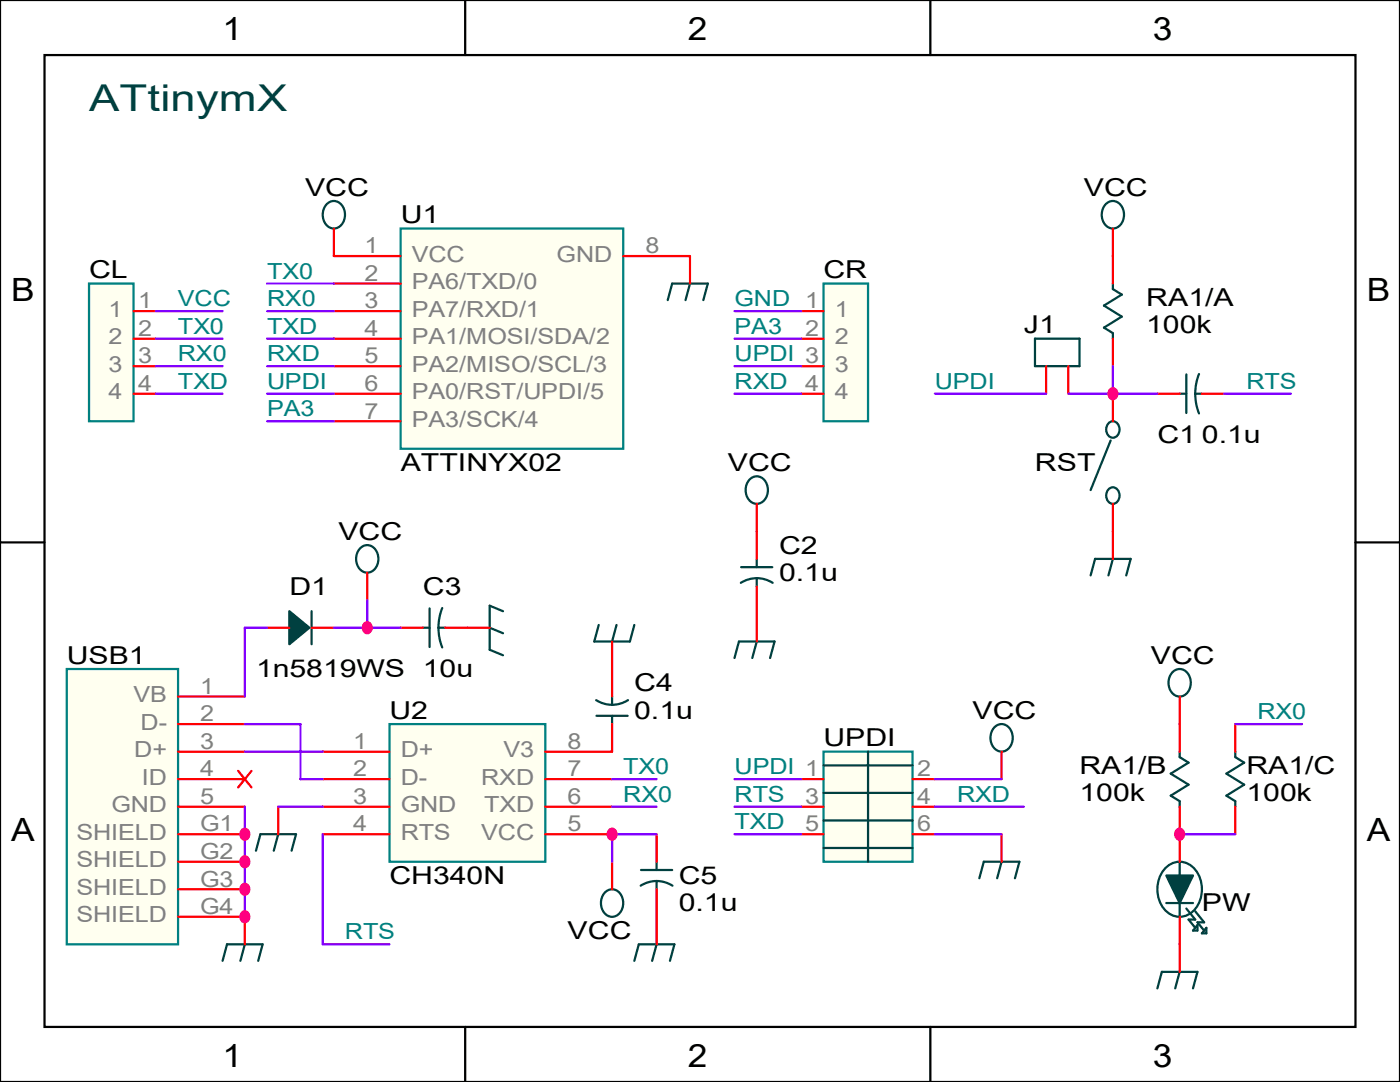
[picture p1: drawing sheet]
<svg xmlns="http://www.w3.org/2000/svg" width="279mm" height="216mm" viewBox="0 0 279 216" stroke-linecap="round" stroke-linejoin="round" font-family="sans-serif">
<path d="M0 0h279.4v215.9h-279.4zM8.9 11h261.6v193.9h-261.6zM92.8 0v11M185.7 0v11M0 108.2h8.9M270.5 108.2h8.9M92.8 204.9v11M185.7 204.9v11" fill="none" stroke="#000" stroke-width=".44"/>
<path d="M84.4 125.3h1.3M85.7 121.4v7.7M87.5 125.3h1.3M88.3 121.3a10.6 10.6 0 0 0 0 7.9M97.7 125.3l2.7 1.1M100.4 122l-2.7-1.1v8.8l2.7 1" fill="none" stroke="#004040" stroke-width=".44"/>
<path d="M80 125.3h4.4M88.8 125.3h8.9" fill="none" stroke="#f00" stroke-width=".44"/>
<path d="M13.3 133.5h22.2v54.9h-22.2z" fill-rule="evenodd" fill="#fffff0" stroke="#008080" stroke-width=".44"/>
<g fill="none" stroke="#f00" stroke-width=".44">
<path d="M73.3 114.3v5.5M151 100.5v11M151 117v11M35.5 139h13.4M53.3 125.3h4.4M62.2 125.3h4.4M35.5 144.5h13.4M35.5 150h13.4M35.5 155.5h13.4M47.5 153.8l2.7 3.3M50.2 153.8l-2.7 3.3M35.5 161h13.4"/>
<path d="M35.5 166.5h13.4M35.5 172h13.4M35.5 177.4h13.4M122.2 172v5.4M35.5 182.9h13.4v5.5"/>
</g>
<path d="M57.7 122l4 3.3-4 3.3z" fill-rule="evenodd" fill="#004040" stroke="#004040" stroke-width=".44"/>
<g fill="none" stroke="#004040" stroke-width=".44">
<path d="M149.6 95.6a2.02 2.02 0 0 1 3.4 1 2.8 2.8 0 0 1-2 3.9 2.84 2.84 0 0 1-1.7-4.4zM71.9 109.4a2.02 2.02 0 0 1 3.4 .9 2.8 2.8 0 0 1-2 4 2.84 2.84 0 0 1-1.7-4.5zM147.9 113.2h6.2M151 115.4l1.7 .2 1.5 .7M151 115.4l-1.6 .2-1.6 .7M151 111.5v1.7M151 115.4v1.6M62.2 122v6.6M146.6 131.3l.9-3.3h7.1l-.9 3.3M151 128l-.9 3.3M120.8 178a2.02 2.02 0 0 1 3.3 1 2.8 2.8 0 0 1-1.9 3.9 2.84 2.84 0 0 1-1.8-4.4zM44.4 191.7l.9-3.3h7.1l-.9 3.3"/>
<path d="M48.9 188.4l-.9 3.3"/>
</g>
<path d="M77.7 144.5h31.1v27.5h-31.1z" fill-rule="evenodd" fill="#fffff0" stroke="#008080" stroke-width=".44"/>
<g fill="none" stroke="#f00" stroke-width=".44">
<path d="M122.2 128v11M64.4 150h13.3M64.4 155.5h13.3M108.8 155.5h13.4M122.2 144.5v5.5h-13.4M199.9 150v5.5M55.5 161v5.5M64.4 161h13.3M64.4 166.5h13.3M108.8 161h13.4M108.8 166.5h13.4M131 166.5v5.5"/>
<path d="M131 177.4v11M199.9 166.5v5.5"/>
</g>
<g fill="none" stroke="#004040" stroke-width=".44">
<path d="M119 139.7l1.5 .7 1.7 .2M119.5 124.7l-.9 3.3h7.1l.9-3.3M122.2 139v1.6M123 124.7l-.8 3.3M125.3 139.7l-1.5 .7-1.6 .2M119 142.8h6.3M122.2 142.8v1.7M198.5 145.1a2.02 2.02 0 0 1 3.4 .9 2.8 2.8 0 0 1-2 4 2.84 2.84 0 0 1-1.7-4.5zM51.1 169.8l.9-3.3h7.1l-.9 3.3M55.5 166.5l-.9 3.3M127.9 173.6h6.2M131 175.8l1.7 .2 1.5 .7"/>
<path d="M131 175.8l-1.6 .2-1.5 .7M131 172v1.6M131 175.8v1.6M195.4 175.2l.9-3.2h7.1l-.8 3.2M199.9 172l-.9 3.2M126.6 191.7l.9-3.3h7.1l-.9 3.3M131 188.4l-.9 3.3"/>
</g>
<path d="M164.4 150h17.7v22h-17.7z" fill-rule="evenodd" fill="#fffff0" stroke="#008080" stroke-width=".44"/>
<g fill="none" stroke="#004040" stroke-width=".44">
<path d="M220.7 40.7a2.02 2.02 0 0 1 3.4 .9 2.8 2.8 0 0 1-2 4 2.84 2.84 0 0 1-1.7-4.5zM222.1 56.6v1.1l1.8 1.1-3.6 2.2 3.6 2.2-3.6 2.2 1.8 1.1v1.1M206.6 67.6h8.8v5.5h-8.8zM235.4 78.6h1.4M236.8 74.7v7.7M238.5 78.6l.3 2.3 .5 1.6M238.5 78.6h1.4M239.3 74.6l-.5 1.7-.3 2.3M221.3 84.4a1.33 1.33 0 0 1 1.5-.1 1.33 1.33 0 0 1 .6 1.4 1.36 1.36 0 0 1-1.3 1.6 1.36 1.36 0 0 1-1.3-1.6v-.5zM221.3 97.6a1.33 1.33 0 0 1 1.5-.1 1.33 1.33 0 0 1 .6 1.4 1.36 1.36 0 0 1-1.3 1.6 1.36 1.36 0 0 1-1.3-1.6v-.5zM221.7 87.9l-4 9.9M217.7 114.8l.8-3.3h7.2l-.9 3.3"/>
<path d="M222.1 111.5l-.9 3.3M234 134.1a2.02 2.02 0 0 1 3.4 .9 2.8 2.8 0 0 1-2 4 2.84 2.84 0 0 1-1.7-4.5zM164.4 152.7h17.7M164.4 158.2h17.7M173.2 150v22M235.4 150v1.1l1.8 1.1-3.6 2.2 3.6 2.2-3.6 2.2 1.8 1.1v1.1M246.5 150v1.1l1.8 1.1-3.5 2.2 3.5 2.2-3.5 2.2 1.7 1.1v1.1M164.4 169.2h17.7M164.4 163.7h17.7M232.6 173.2a4 4 0 0 1 6.7 1.5 6 6 0 0 1-2.3 7.9 4.1 4.1 0 0 1-5.4-2.4 6.4 6.4 0 0 1 1-7zM235.4 172v2.7M231 197.2l.9-3.3h7.1l-.9 3.3"/>
<path d="M232.8 180.2h5.3M235.4 193.9l-.9 3.3M235.4 180.2v2.7M236.8 181.3l1.7 2.2h-1.3l1.3 1.6M238.5 181.8l1.8 2.2h-1.3l1.3 1.7M239 184.6v1.1h-.9zM240.8 185.1v1.1h-.9z"/>
</g>
<g fill="none" stroke="#f00" stroke-width=".44">
<path d="M222.1 45.6v11M208.8 73.1v5.5M213.2 73.1v5.5M222.1 67.6v5.5M222.1 78.6v5.5M231 78.6h4.4M239.9 78.6h4.4M222.1 100.5v11M235.4 139v11M159.9 155.5h4.5M182.1 155.5h4.5M246.5 144.5v5.5"/>
<path d="M159.9 161h4.5M159.9 166.5h4.5M182.1 161h4.5M182.1 166.5h4.5M235.4 161v11M246.5 161v5.5M235.4 182.9v11"/>
</g>
<path d="M232.8 174.7h5.3l-2.7 5.5z" fill-rule="evenodd" fill="#004040" stroke="#004040" stroke-width=".44"/>
<path d="M80 45.6h44.4v43.9h-44.4z" fill-rule="evenodd" fill="#fffff0" stroke="#008080" stroke-width=".44"/>
<path d="M66.6 45.6v5.5h13.4M66.6 56.6h13.4M124.4 51.1h13.3v5.5M66.6 62.1h13.4M66.6 67.6h13.4M66.6 73.1h13.4M66.6 78.6h13.4M66.6 84.1h13.4" fill="none" stroke="#f00" stroke-width=".44"/>
<path d="M65.2 40.7a2.02 2.02 0 0 1 3.4 .9 2.8 2.8 0 0 1-2 4 2.84 2.84 0 0 1-1.7-4.5zM133.3 59.9l.8-3.3h7.2l-.9 3.3M137.7 56.6l-.9 3.3" fill="none" stroke="#004040" stroke-width=".44"/>
<path d="M17.8 56.6h8.9v27.5h-8.9z" fill-rule="evenodd" fill="#fffff0" stroke="#008080" stroke-width=".44"/>
<path d="M26.7 62.1h4.4M26.7 67.6h4.4M26.7 73.1h4.4M26.7 78.6h4.4" fill="none" stroke="#f00" stroke-width=".44"/>
<path d="M164.4 56.6h8.8v27.5h-8.8z" fill-rule="evenodd" fill="#fffff0" stroke="#008080" stroke-width=".44"/>
<path d="M159.9 62.1h4.5M159.9 67.6h4.5M159.9 73.1h4.5M159.9 78.6h4.5" fill="none" stroke="#f00" stroke-width=".44"/>
<g fill="none" stroke="#8000ff" stroke-width=".44">
<path d="M53.3 56.6h13.3M31.1 78.6h13.3M31.1 67.6h13.3M31.1 73.1h13.3M31.1 62.1h13.3M53.3 78.6h13.3M53.3 67.6h13.3M53.3 73.1h13.3M53.3 62.1h13.3M146.6 78.6h13.3M146.6 67.6h13.3M146.6 73.1h13.3"/>
<path d="M146.6 62.1h13.3M186.6 78.6h22.2M213.2 78.6h17.8M222.1 73.1v5.5M244.3 78.6h13.3M53.3 84.1h13.3M73.3 119.8v5.5M53.3 125.3h-4.4v13.7M66.6 125.3h13.4M48.9 144.5h11.1v11h4.4M48.9 150h15.5M122.2 155.5h8.8"/>
<path d="M146.6 155.5h13.3M186.6 155.5h13.3M246.5 144.5h13.4M48.9 161v21.9M55.5 161h8.9M64.4 166.5v21.9h13.3M122.2 161h8.8M131 166.5h-8.8v5.5M146.6 161h13.3M146.6 166.5h13.3M186.6 161h17.7M186.6 166.5h13.3"/>
<path d="M235.4 166.5h11.1"/>
</g>
<g fill="#ff0080" stroke="#ff0080" stroke-width=".44">
<path d="M72.7 124.5a.88 .88 0 0 1 1-.2 .88 .88 0 0 1 .5 1 .91 .91 0 0 1-.9 1.1 .91 .91 0 0 1-.9-1.1z" fill-rule="evenodd"/>
<path d="M48.2 182.2a.88 .88 0 0 1 1.1-.2 .88 .88 0 0 1 .4 .9 .91 .91 0 0 1-.8 1.1 .91 .91 0 0 1-.9-1.1z" fill-rule="evenodd"/>
<path d="M48.2 165.7a.88 .88 0 0 1 1.1-.2 .88 .88 0 0 1 .4 1 .91 .91 0 0 1-.8 1.1 .91 .91 0 0 1-.9-1.1z" fill-rule="evenodd"/>
<path d="M48.2 171.2a.88 .88 0 0 1 1.1-.2 .88 .88 0 0 1 .4 1 .91 .91 0 0 1-.8 1.1 .91 .91 0 0 1-.9-1.1z" fill-rule="evenodd"/>
<path d="M48.2 176.7a.88 .88 0 0 1 1.1-.2 .88 .88 0 0 1 .4 .9 .91 .91 0 0 1-.8 1.1 .91 .91 0 0 1-.9-1.1z" fill-rule="evenodd"/>
<path d="M121.5 165.7a.88 .88 0 0 1 1.1-.2 .88 .88 0 0 1 .4 1 .91 .91 0 0 1-.8 1.1 .91 .91 0 0 1-.9-1.1z" fill-rule="evenodd"/>
<path d="M234.8 165.7a.88 .88 0 0 1 1.1-.2 .88 .88 0 0 1 .4 1 .91 .91 0 0 1-.9 1.1 .91 .91 0 0 1-.9-1.1z" fill-rule="evenodd"/>
<path d="M221.5 77.8a.88 .88 0 0 1 1-.2 .88 .88 0 0 1 .5 1 .91 .91 0 0 1-.9 1.1 .91 .91 0 0 1-.9-1.1z" fill-rule="evenodd"/>
</g>
<text font-size="7.4" fill="#004040" x="17.8" y="22.1">ATtinymX</text>
<g font-size="6.4">
<text x="44.4" y="8">1</text>
<text x="137.2" y="8">2</text>
<text x="230.1" y="8">3</text>
<text x="2.2" y="60.2">B</text>
<text x="272.8" y="60.2">B</text>
<text x="2.2" y="167.8">A</text>
<text x="272.8" y="167.8">A</text>
<text x="44.4" y="212.9">1</text>
<text x="137.2" y="212.9">2</text>
<text x="230.1" y="212.9">3</text>
</g>
<g font-size="4.9">
<text x="60.9" y="39">VCC</text>
<text x="216.3" y="39">VCC</text>
<text x="80" y="44.5">U1</text>
<text x="17.8" y="55.5">CL</text>
<text x="164.3" y="55.5">CR</text>
<text x="228.8" y="61">RA1/A</text>
<text x="204.3" y="66.5">J1</text>
<text x="228.8" y="66.5">100k</text>
<text x="231" y="88.5">C1 0.1u</text>
<text x="80" y="93.9">ATTINYX02</text>
<text x="145.2" y="93.9">VCC</text>
<text x="206.5" y="93.9">RST</text>
<text x="67.5" y="107.7">VCC</text>
<text x="155.5" y="110.4">C2</text>
<text x="57.7" y="118.7">D1</text>
<text x="84.4" y="118.7">C3</text>
<text x="155.5" y="115.9">0.1u</text>
<text x="13.3" y="132.4">USB1</text>
<text x="51.1" y="135.2">1n5819WS</text>
<text x="84.4" y="135.2">10u</text>
<text x="126.6" y="137.9">C4</text>
<text x="229.7" y="132.4">VCC</text>
<text x="77.7" y="143.4">U2</text>
<text x="126.6" y="143.4">0.1u</text>
<text x="194.1" y="143.4">VCC</text>
<text x="164.3" y="148.9">UPDI</text>
<text x="215.4" y="154.4">RA1/B</text>
<text x="248.8" y="154.4">RA1/C</text>
<text x="215.4" y="159.9">100k</text>
<text x="248.8" y="159.9">100k</text>
<text x="77.7" y="176.4">CH340N</text>
<text x="135.5" y="176.4">C5</text>
<text x="135.5" y="181.9">0.1u</text>
<text x="239.9" y="181.9">PW</text>
<text x="113.3" y="187.3">VCC</text>
</g>
<g font-size="4.4" fill="#808080">
<text x="72.7" y="50.5">1</text>
<text x="82.2" y="52.2">VCC</text>
<text x="111.1" y="52.2">GND</text>
<text x="128.8" y="50.5">8</text>
<text x="72.7" y="56">2</text>
<text x="82.2" y="57.7">PA6/TXD/0</text>
<text x="21.6" y="63.2">1</text>
<text x="27.6" y="61.5">1</text>
<text x="72.7" y="61.5">3</text>
<text x="82.2" y="63.2">PA7/RXD/1</text>
<text x="166.6" y="63.2">1</text>
<text x="21.6" y="68.7">2</text>
<text x="27.6" y="67">2</text>
<text x="72.7" y="67">4</text>
<text x="82.2" y="68.7">PA1/MOSI/SDA/2</text>
<text x="160.7" y="67">2</text>
<text x="166.6" y="68.7">2</text>
<text x="21.6" y="74.2">3</text>
<text x="27.6" y="72.5">3</text>
<text x="72.7" y="72.5">5</text>
<text x="82.2" y="74.2">PA2/MISO/SCL/3</text>
<text x="166.6" y="74.2">3</text>
<text x="21.6" y="79.7">4</text>
<text x="27.6" y="78">4</text>
<text x="72.7" y="78">6</text>
<text x="72.7" y="83.5">7</text>
<text x="82.2" y="79.7">PA0/RST/UPDI/5</text>
<text x="160.7" y="78">4</text>
<text x="166.6" y="79.7">4</text>
<text x="82.2" y="85.1">PA3/SCK/4</text>
<text x="26.6" y="140.1">VB</text>
<text x="40" y="138.4">1</text>
<text x="40" y="143.9">2</text>
<text x="28.1" y="145.6">D-</text>
<text x="40" y="149.4">3</text>
<text x="70.5" y="149.4">1</text>
<text x="113.3" y="149.4">8</text>
<text x="26.8" y="151.1">D+</text>
<text x="40" y="154.9">4</text>
<text x="70.5" y="154.9">2</text>
<text x="80" y="151.1">D+</text>
<text x="100.5" y="151.1">V3</text>
<text x="113.3" y="154.9">7</text>
<text x="183" y="154.9">2</text>
<text x="28.3" y="156.6">ID</text>
<text x="40" y="160.4">5</text>
<text x="70.5" y="160.4">3</text>
<text x="80" y="156.6">D-</text>
<text x="96.1" y="156.6">RXD</text>
<text x="113.3" y="160.4">6</text>
<text x="160.7" y="160.4">3</text>
<text x="183" y="160.4">4</text>
<text x="15.2" y="167.6">SHIELD</text>
<text x="22.2" y="162.1">GND</text>
<text x="40" y="165.9">G1</text>
<text x="70.5" y="165.9">4</text>
<text x="80" y="162.1">GND</text>
<text x="80" y="167.6">RTS</text>
<text x="96.1" y="167.6">VCC</text>
<text x="96.6" y="162.1">TXD</text>
<text x="113.3" y="165.9">5</text>
<text x="160.7" y="165.9">5</text>
<text x="183" y="165.9">6</text>
<text x="15.2" y="173.1">SHIELD</text>
<text x="40" y="171.4">G2</text>
<text x="15.2" y="178.6">SHIELD</text>
<text x="40" y="176.9">G3</text>
<text x="15.2" y="184">SHIELD</text>
<text x="40" y="182.4">G4</text>
</g>
<g font-size="4.4" fill="#008080">
<text x="53.3" y="55.6">TX0</text>
<text x="35.5" y="61.1">VCC</text>
<text x="53.3" y="61.1">RX0</text>
<text x="146.6" y="61.1">GND 1</text>
<text x="35.5" y="66.6">TX0</text>
<text x="53.3" y="66.6">TXD</text>
<text x="146.6" y="66.6">PA3</text>
<text x="35.5" y="77.6">TXD</text>
<text x="35.5" y="72.1">RX0</text>
<text x="53.3" y="77.6">UPDI</text>
<text x="53.3" y="72.1">RXD</text>
<text x="146.6" y="77.6">RXD</text>
<text x="146.6" y="72.1">UPDI 3</text>
<text x="186.6" y="77.6">UPDI</text>
<text x="248.8" y="77.6">RTS</text>
<text x="53.3" y="83.1">PA3</text>
<text x="251" y="143.5">RX0</text>
<text x="124.4" y="154.5">TX0</text>
<text x="146.6" y="154.5">UPDI 1</text>
<text x="124.4" y="160">RX0</text>
<text x="146.6" y="160">RTS</text>
<text x="191" y="160">RXD</text>
<text x="146.6" y="165.5">TXD</text>
<text x="68.8" y="187.5">RTS</text>
</g>
</svg>
